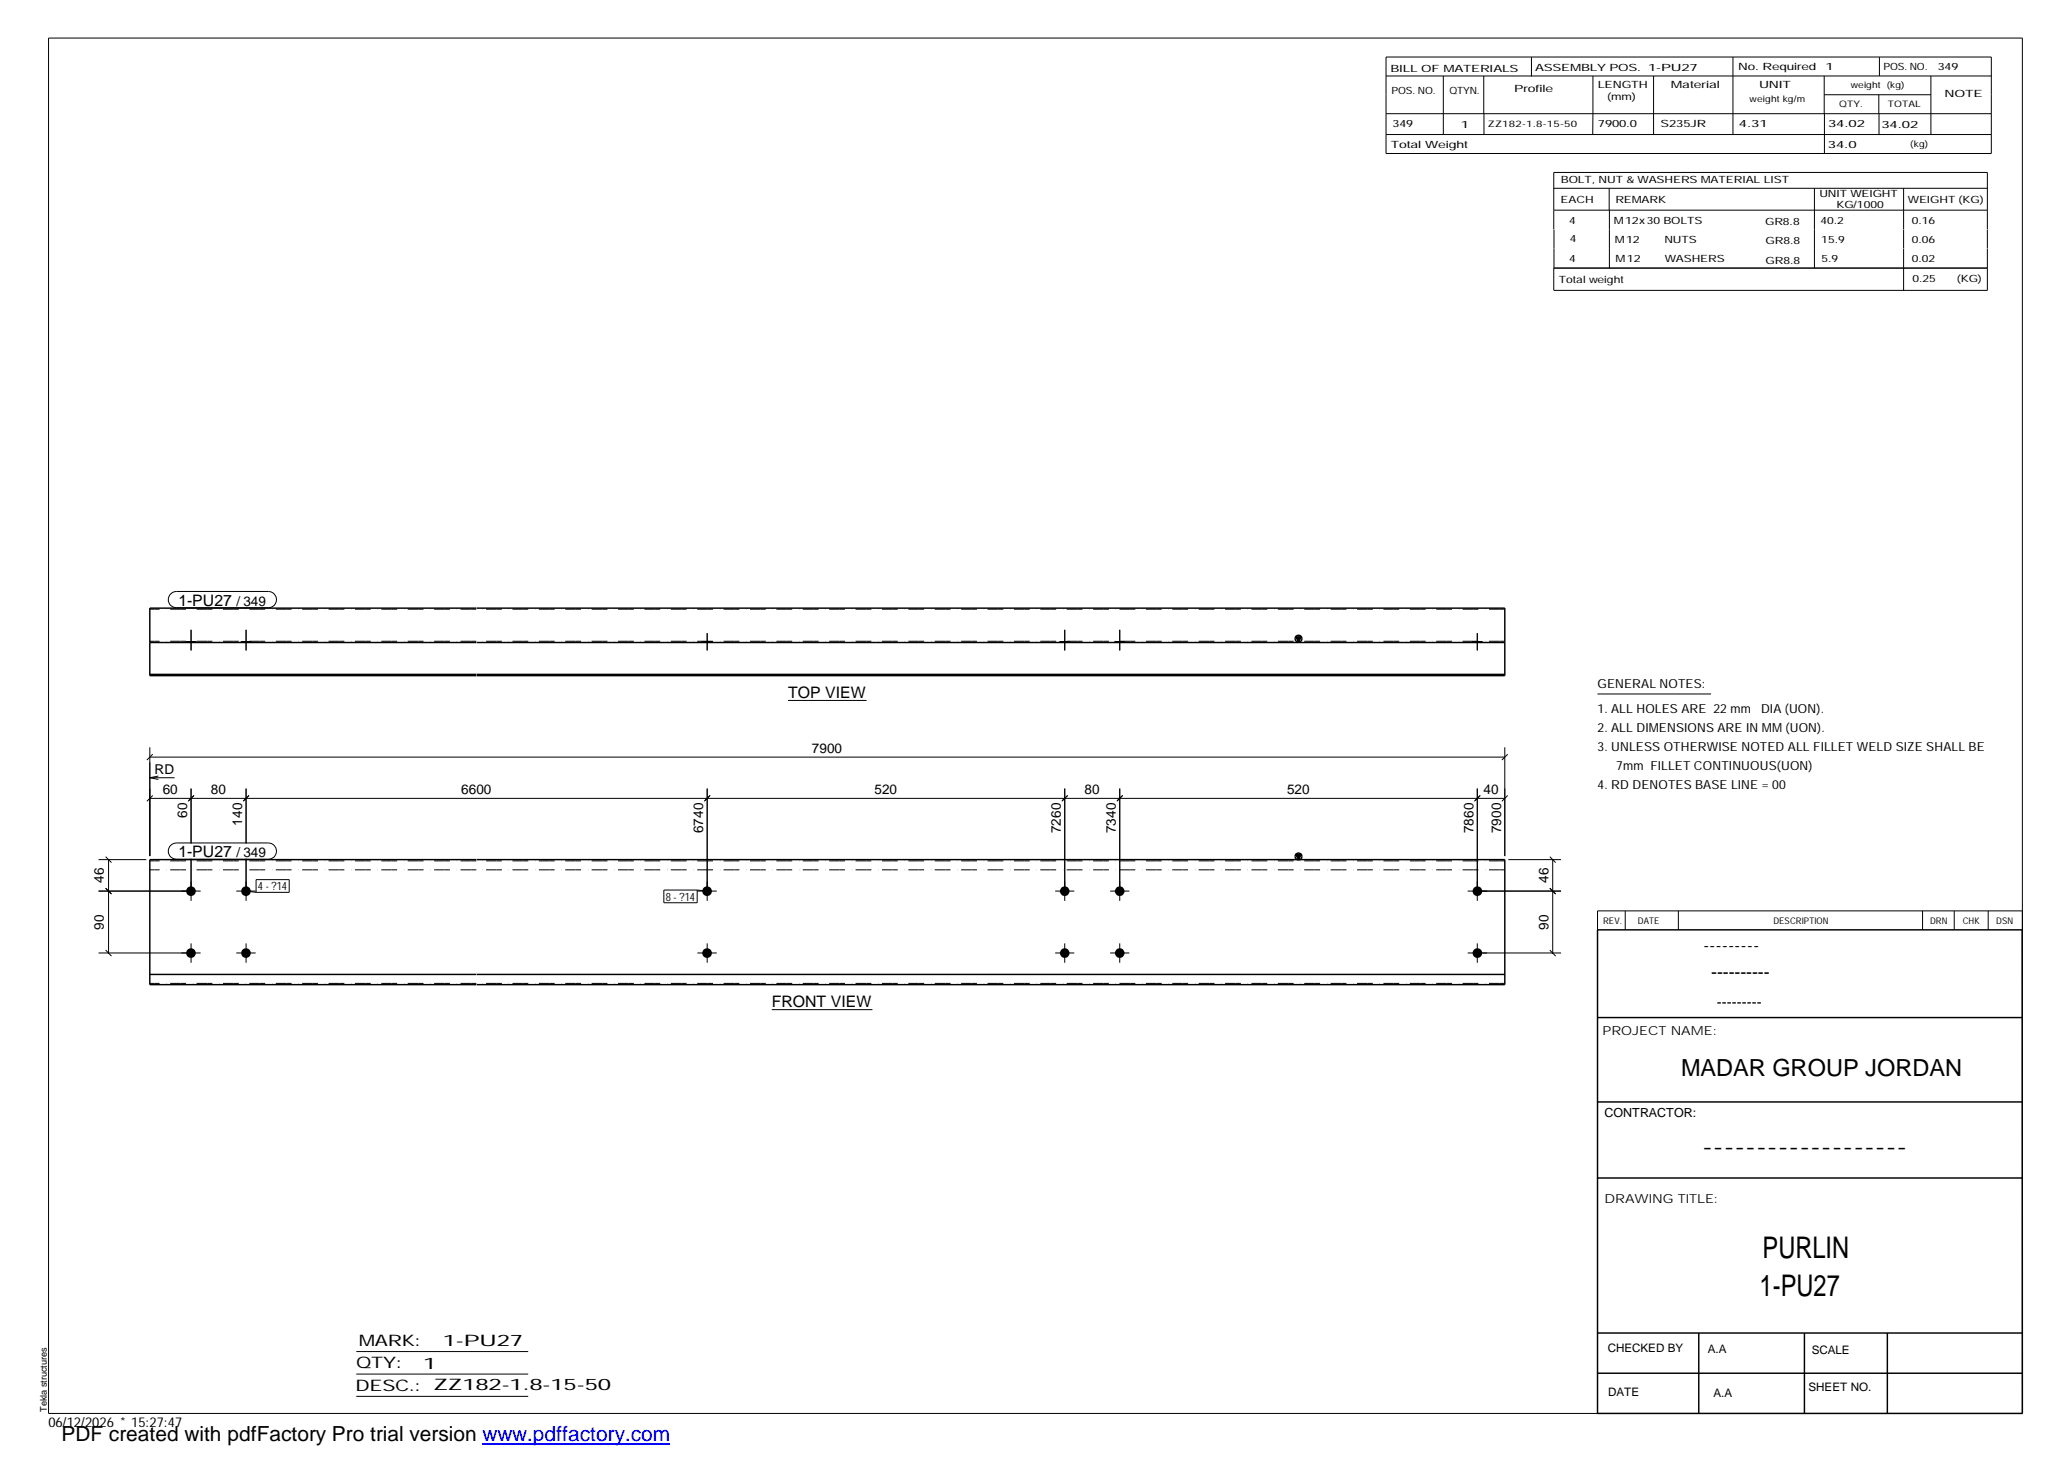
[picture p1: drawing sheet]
<svg xmlns="http://www.w3.org/2000/svg" width="420mm" height="297mm" viewBox="0 0 420 297" stroke-linecap="round" stroke-linejoin="round" font-family="sans-serif">
<g fill="#000">
<path d="M263.3 129.4h1.1l-.6 1zM263.3 173.6h1.1l-.6 1.1z"/>
<path d="M37.8 130.3h2v.2h-2z" fill-rule="evenodd"/>
<path d="M37.8 130.3h2v.2h-2z" fill-rule="evenodd"/>
<path d="M49 130.3h2v.2h-2z" fill-rule="evenodd"/>
<path d="M49 130.3h2v.2h-2z" fill-rule="evenodd"/>
<path d="M142.7 130.3h2v.2h-2z" fill-rule="evenodd"/>
<path d="M142.7 130.3h2v.2h-2z" fill-rule="evenodd"/>
<path d="M215.3 130.3h2v.2h-2z" fill-rule="evenodd"/>
<path d="M215.3 130.3h2v.2h-2z" fill-rule="evenodd"/>
<path d="M226.5 130.3h2v.2h-2z" fill-rule="evenodd"/>
<path d="M226.5 130.3h2v.2h-2z" fill-rule="evenodd"/>
<path d="M299.2 130.3h1.9v.2h-1.9z" fill-rule="evenodd"/>
<path d="M299.2 130.3h1.9v.2h-1.9z" fill-rule="evenodd"/>
<circle cx="38.8" cy="193.6" r=".98"/>
<circle cx="38.8" cy="181.1" r=".98"/>
<circle cx="50" cy="181.1" r=".98"/>
<circle cx="50" cy="193.6" r=".98"/>
<circle cx="143.7" cy="193.6" r=".98"/>
<circle cx="143.7" cy="181.1" r=".98"/>
<circle cx="216.3" cy="181.1" r=".97"/>
<circle cx="216.3" cy="193.6" r=".97"/>
<circle cx="227.5" cy="193.6" r=".97"/>
<circle cx="227.5" cy="181.1" r=".97"/>
<circle cx="300.2" cy="181.1" r=".98"/>
<circle cx="300.2" cy="193.6" r=".98"/>
</g>
<g fill="none" stroke="#000" stroke-width=".2">
<path d="M9.9 7.7h401v279.5h-401zM281.6 11.6h123v19.6h-123zM281.6 15.4h123M293.2 15.4v11.9M301.5 15.4v7.7M311.1 11.6v3.9M323.6 15.4v11.9M336 15.4v11.9M352.1 11.6v15.7M370.6 15.4v7.7M370.7 19.2h21.6M381.7 19.2v3.9"/>
<path d="M381.8 11.6v3.8M392.3 15.4v11.9M281.6 23.1h123M281.6 27.3h123M301.5 23.1v4.2M315.7 38.3h88.1M326.9 38.3v4.4M368.6 38.3v16.2M370.7 23.1v8.1M381.8 23.1v4.2M386.8 38.3v8.3M315.7 42.7h88.1"/>
<path d="M315.7 46.6v-11.6h88.1v11.6M315.7 46.6v7.9M327 42.7v11.8M386.8 46.6v3.9M386.8 50.6v8.4M403.8 46.6v3.9M403.8 50.6v8.4h-88.1M403.8 54.5h-88.1v4.5M34.7 120.7l.5-.4 .6-.1h18.7a1.65 1.65 0 0 1 1.7 1.6 1.65 1.65 0 0 1-1.7 1.7h-18.7a1.63 1.63 0 0 1-1.5-1 1.63 1.63 0 0 1 .4-1.8zM37.8 130.3v.2M38.8 128v4.2M39.8 130.3v.2"/>
<path d="M49 130.3v.2M50 128v4.2M51 130.3v.2M142.7 130.3v.2M143.7 128.6v3.6M144.7 130.3v.2M215.3 130.3v.2M216.3 128v4.2M217.3 130.3v.2M226.5 130.3v.2M227.5 128v4.2M228.5 130.3v.2"/>
<path d="M299.2 130.3v.2M300.1 128.6v3.6M301.1 130.3v.2M30.4 153.8h275.3M30.4 151.8v22.1M30.4 158l1.8 .4M30.4 158h5.1M31 153.2l-1.2 1.2M32.2 157.7l-1.8 .3M160.1 142.3h16M305.7 151.8v22.1M306.3 153.2l-1.2 1.2"/>
<path d="M324.6 141h23M20 174.7h9.7M21.5 174.1l1.1 1.1M22.1 174.7v18.9M30.4 162.2h275.3M31 161.6l-1.2 1.2M34.7 171.8l.5-.4 .6-.1h18.7a1.65 1.65 0 0 1 1.7 1.6 1.65 1.65 0 0 1-1.7 1.7h-18.7a1.63 1.63 0 0 1-1.5-1 1.63 1.63 0 0 1 .4-1.8zM38.3 162.7l1.1-1.1-1.2 1.2M38.8 160.2v11.2M38.8 174.5v8.5M49.5 162.7l1.1-1.1-1.2 1.2M50 160.2v11.2"/>
<path d="M50 174.5v8.5M52 178.7h6.8v2.6h-6.8zM143.2 162.7l1.1-1.1-1.2 1.2M143.7 160.2v22.8M215.8 162.7l1.1-1.1-1.2 1.2M216.3 160.2v22.8M227 162.7l1.1-1.1-1.2 1.2M227.5 160.2v22.8M300.1 160.2v22.8M300.7 161.6l-1.1 1.2M306.3 161.6l-1.2 1.2M306.5 174.7h10.7"/>
<path d="M314.9 174.1l1.2 1.1M315.5 174.7v18.9M20 193.6h20.8M20 181h20.8M21.5 193l1.1 1.3M21.5 180.5l1.1 1.1M38.8 191.7v3.9M48 193.6h3.9M48 181h3.9M50 191.7v3.9M50 181l2 .3M134.9 180.8h6.7v2.6h-6.7z"/>
<path d="M141.6 180.8l2.1 .2M141.7 193.6h3.9M141.7 181h3.9M143.7 191.7v3.9M214.4 193.6h3.9M214.4 181h3.9M216.3 191.7v3.9M225.6 193.6h3.8M225.6 181h3.8M227.5 191.7v3.9M298.2 193.6h19M298.2 181h19"/>
<path d="M300.1 191.7v3.9M314.9 193l1.2 1.3M314.9 180.5l1.2 1.1M330.2 185.1v3.8M341 185.1v3.8M390.6 185.1v3.8M397 185.1v3.8M403.9 185.1v3.8M410.9 185.1h-86.3v3.8M156.8 205.1h20.4M72.4 274.6h34.9M72.4 279.2h34.9"/>
<path d="M72.4 283.7h34.9"/>
</g>
<g fill="none" stroke="#000" stroke-width=".3">
<path d="M30.4 137h66.4M30.4 130.5h66.4M96.8 123.6h-66.4v13.7h66.4M96.9 123.6h208.8v13.7h-208.8M96.9 137h208.8M96.9 130.5h208.8M263.3 129.4h1.1l-.6 1zM96.8 174.7h-66.4v25.4h66.4M96.9 174.7h208.8v25.4h-208.8M263.3 173.6h1.1l-.6 1.1zM30.4 198h66.4M96.9 198h208.8"/>
<path d="M324.6 188.9h86.2l.1 98.3h-86.3zM324.6 206.7h86.3M324.6 239.3h86.3M324.6 223.9h86.3M324.6 270.8h86.3M324.6 279h86.3M345.1 270.8v16.4M366.6 270.8v16.4M383.5 270.8v16.4"/>
<circle cx="263.8" cy="129.8" r=".68"/>
<circle cx="263.8" cy="174" r=".68"/>
</g>
<path d="M96.8 123.8h-66.4M96.8 130.3h-66.4M305.7 123.8h-208.8M305.7 130.3h-208.8M96.8 176.7h-66.4M96.8 174.9h-66.4M305.7 176.7h-208.8M305.7 174.9h-208.8M96.8 199.8h-66.4M305.7 199.8h-208.8" fill="none" stroke="#000" stroke-width=".2" stroke-dasharray="1.1 0 2.1 .7 0 1.4" stroke-linecap="butt"/>
<path d="M98 293.3h38.2" fill="none" stroke="#00f" stroke-width=".3"/>
<g font-size="6.1">
<text x="358.1" y="255.5">PURLIN</text>
<text x="357.5" y="263.3">1-PU27</text>
</g>
<text font-size="4.8" x="341.5" y="218.6">MADAR GROUP JORDAN</text>
<text font-size="4.2" x="12.5" y="292.7">PDF created with pdfFactory Pro trial version www.pdffactory.com</text>
<g font-size="3.6">
<text x="346.1" y="193.2">---------</text>
<text x="347.7" y="198.6">----------</text>
<text x="345.8" y="234.2">-------------------</text>
</g>
<g font-size="3.2">
<text x="36.2" y="123">1-PU27</text>
<text x="160.1" y="141.8">TOP VIEW</text>
<text x="36.2" y="174.1">1-PU27</text>
<text x="156.8" y="204.6">FRONT VIEW</text>
<text x="72.9" y="273.5">MARK:</text>
<text x="90" y="273.5">1-PU27</text>
<text x="72.4" y="278">QTY:</text>
<text x="86" y="278.1">1</text>
<text x="72.2" y="282.6">DESC.:</text>
<text x="88.1" y="282.4">ZZ182-1.8-15-50</text>
</g>
<text font-size="3" x="348.8" y="204.5">---------</text>
<g font-size="2.8">
<text x="48" y="123">/ 349</text>
<text x="165" y="152.9">7900</text>
<text x="31.4" y="157.2">RD</text>
<text x="33.1" y="161.3">60</text>
<text x="42.8" y="161.3">80</text>
<text x="93.7" y="161.3">6600</text>
<text x="177.7" y="161.3">520</text>
<text x="220.3" y="161.3">80</text>
<text x="261.5" y="161.3">520</text>
<text x="301.4" y="161.3">40</text>
<text x="38" y="166.2" transform="rotate(-90 38 166.2)">60</text>
<text x="49.2" y="167.8" transform="rotate(-90 49.2 167.8)">140</text>
<text x="142.9" y="169.3" transform="rotate(-90 142.9 169.3)">6740</text>
<text x="215.5" y="169.3" transform="rotate(-90 215.5 169.3)">7260</text>
<text x="226.7" y="169.3" transform="rotate(-90 226.7 169.3)">7340</text>
<text x="299.4" y="169.3" transform="rotate(-90 299.4 169.3)">7860</text>
<text x="305" y="169.3" transform="rotate(-90 305 169.3)">7900</text>
<text x="21.1" y="179.4" transform="rotate(-90 21.1 179.4)">46</text>
<text x="48" y="174.1">/ 349</text>
<text x="314.6" y="179.4" transform="rotate(-90 314.6 179.4)">46</text>
<text x="21.1" y="188.9" transform="rotate(-90 21.1 188.9)">90</text>
<text x="314.6" y="188.9" transform="rotate(-90 314.6 188.9)">90</text>
<text x="9.8" y="290">06/12/2026 * 15:27:47</text>
</g>
<g font-size="2.5">
<text x="324.6" y="139.9">GENERAL NOTES:</text>
<text x="324.6" y="148.7">2. ALL DIMENSIONS ARE IN MM (UON).</text>
<text x="324.6" y="144.9">1. ALL HOLES ARE 22 mm</text>
<text x="357.8" y="144.9">DIA (UON).</text>
<text x="324.6" y="152.5">3. UNLESS OTHERWISE NOTED ALL FILLET WELD SIZE SHALL BE</text>
<text x="324.6" y="160.2">4. RD DENOTES BASE LINE = 00</text>
<text x="328.4" y="156.4">7mm FILLET CONTINUOUS(UON)</text>
<text x="325.6" y="210.3">PROJECT NAME:</text>
<text x="326" y="226.9">CONTRACTOR:</text>
<text x="326" y="244.4">DRAWING TITLE:</text>
</g>
<g font-size="2.4">
<text x="326.7" y="274.7">CHECKED BY</text>
<text x="347" y="275">A.A</text>
<text x="368.1" y="275.1">SCALE</text>
<text x="326.7" y="283.6">DATE</text>
<text x="348.1" y="283.9">A.A</text>
<text x="367.5" y="282.6">SHEET NO.</text>
</g>
<g font-size="2.3">
<text x="52.4" y="180.9">4 - ?14</text>
<text x="135.3" y="183">8 - ?14</text>
</g>
<g font-size="2">
<text x="282.5" y="14.6">BILL OF MATERIALS</text>
<text x="311.9" y="14.4">ASSEMBLY POS.</text>
<text x="324.6" y="17.9">LENGTH</text>
<text x="334.9" y="14.4">1-PU27</text>
<text x="339.5" y="17.9">Material</text>
<text x="353.1" y="14.2">No. Required</text>
<text x="357.4" y="17.9">UNIT</text>
<text x="370.9" y="14.2">1</text>
<text x="382.7" y="14.2">POS. NO.</text>
<text x="393.7" y="14.3">349</text>
<text x="282.7" y="19.1">POS. NO.</text>
<text x="294.5" y="19">QTYN.</text>
<text x="307.6" y="18.7">Profile</text>
<text x="326.5" y="20.4">(mm)</text>
<text x="395.1" y="19.6">NOTE</text>
<text x="282.9" y="25.8">349</text>
<text x="296.8" y="26">1</text>
<text x="324.7" y="25.9">7900.0</text>
<text x="337.4" y="25.9">S235JR</text>
<text x="353.3" y="25.9">4.31</text>
<text x="371.4" y="25.9">34.02</text>
<text x="382.3" y="25.9">34.02</text>
<text x="282.6" y="30.1">Total Weight</text>
<text x="371.4" y="30">34.0</text>
<text x="317.1" y="41.3">EACH</text>
<text x="317.1" y="37.2">BOLT, NUT &amp; WASHERS MATERIAL LIST</text>
<text x="328.2" y="41.3">REMARK</text>
<text x="369.7" y="40.1">UNIT WEIGHT</text>
<text x="387.6" y="41.2">WEIGHT (KG)</text>
<text x="318.8" y="45.4">4</text>
<text x="327.9" y="45.6">M12x30 BOLTS</text>
<text x="358.6" y="45.6">GR8.8</text>
<text x="369.9" y="45.5">40.2</text>
<text x="373.1" y="42.2">KG/1000</text>
<text x="388.4" y="45.5">0.16</text>
<text x="318.8" y="53.3">4</text>
<text x="318.9" y="49.2">4</text>
<text x="328.1" y="49.3">M12</text>
<text x="328.3" y="53.3">M12</text>
<text x="338.2" y="49.4">NUTS</text>
<text x="338.2" y="53.3">WASHERS</text>
<text x="358.7" y="49.6">GR8.8</text>
<text x="358.7" y="53.5">GR8.8</text>
<text x="370" y="49.3">15.9</text>
<text x="370.1" y="53.2">5.9</text>
<text x="388.4" y="49.4">0.06</text>
<text x="388.4" y="53.3">0.02</text>
<text x="316.7" y="57.5">Total weight</text>
<text x="388.6" y="57.3">0.25</text>
<text x="397.6" y="57.3">(KG)</text>
</g>
<g font-size="1.9">
<text x="325.7" y="187.8">REV.</text>
<text x="332.8" y="187.6">DATE</text>
<text x="360.3" y="187.7">DESCRIPTION</text>
<text x="392.1" y="187.6">DRN</text>
<text x="398.8" y="187.6">CHK</text>
<text x="405.6" y="187.7">DSN</text>
<text x="9.5" y="286.8" transform="rotate(-90 9.5 286.8)">Tekla structures</text>
</g>
<g font-size="1.8">
<text x="376" y="17.9">weight (kg)</text>
<text x="355.5" y="20.7">weight kg/m</text>
<text x="373.6" y="21.7">QTY.</text>
<text x="383.5" y="21.8">TOTAL</text>
<text x="302.3" y="25.9">ZZ182-1.8-15-50</text>
<text x="388.1" y="29.8">(kg)</text>
</g>
</svg>
